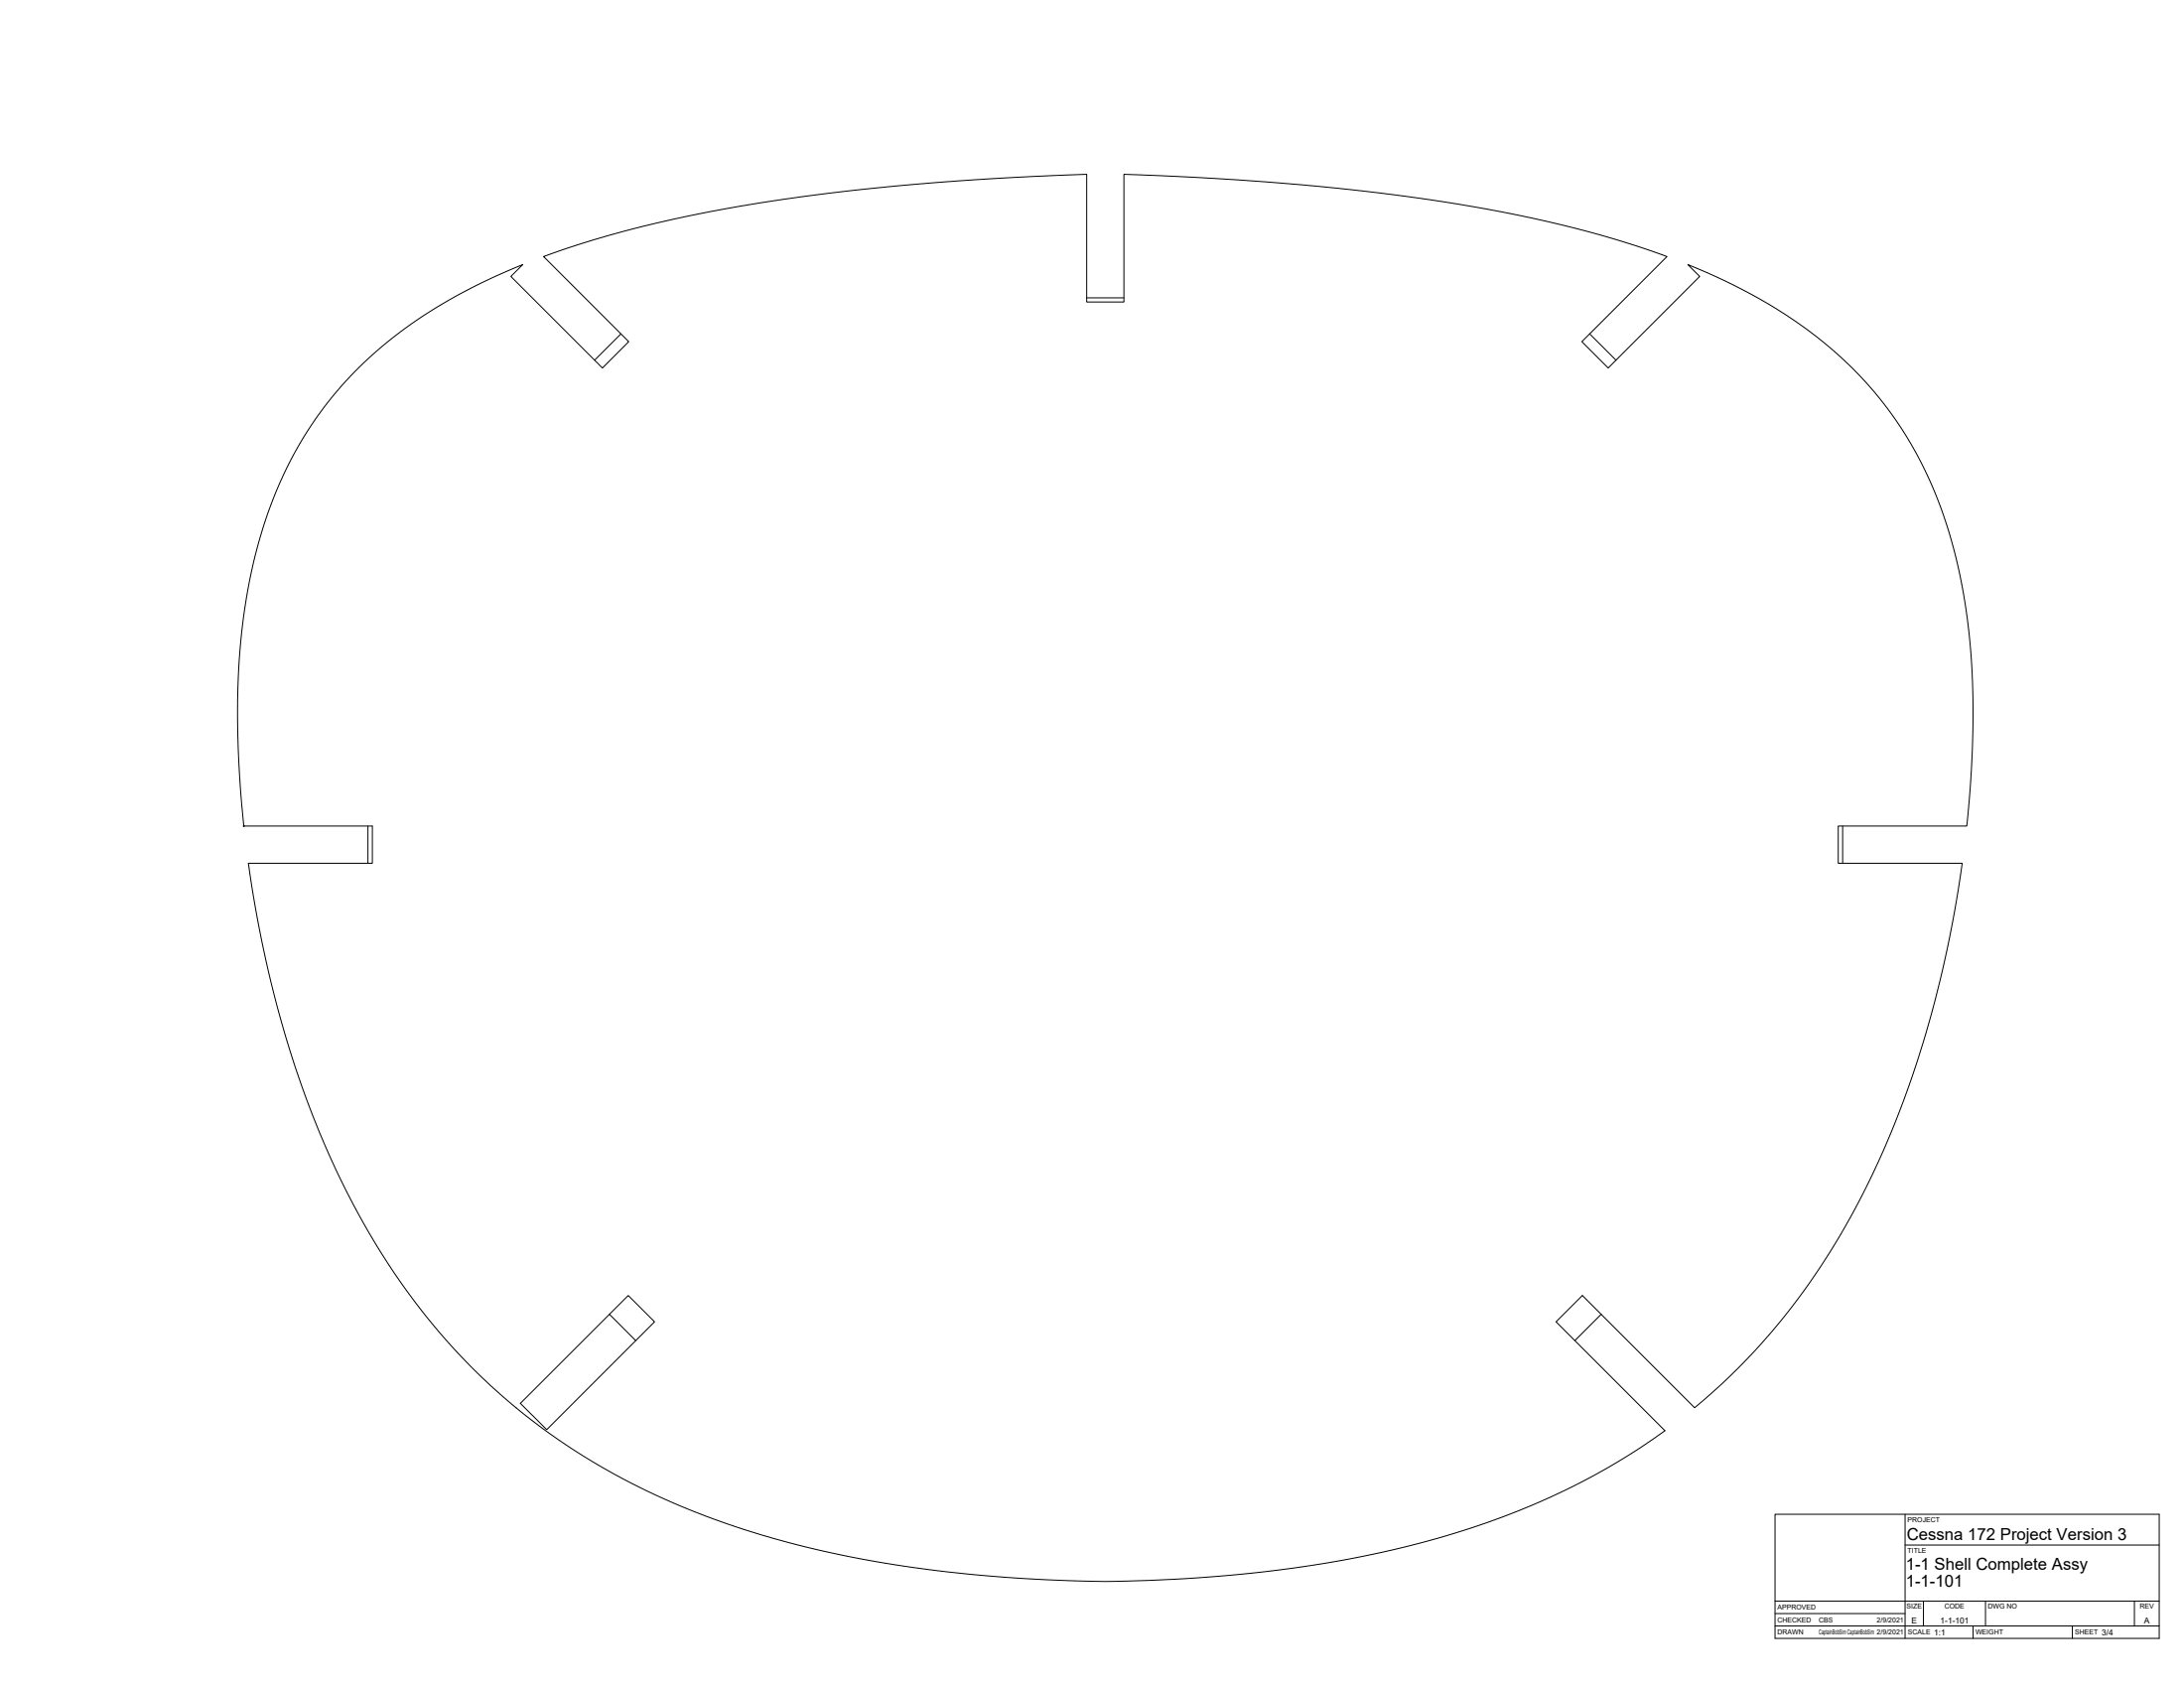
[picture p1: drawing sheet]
<svg xmlns="http://www.w3.org/2000/svg" width="1118mm" height="864mm" viewBox="0 0 1118 864" stroke-linecap="round" stroke-linejoin="round" font-family="sans-serif">
<!-- layer: Visible -->
<path d="M556 152h19M318 171l-14 13M813 171l14 13M188 423v19h3v-19h-66l-3-41v-23v-17a251 251 0 0 1 35-121 212 212 0 0 1 91-77l20-9-7 6 47 47 14-13-44-44 25-8 27-7 33-8 32-5 36-5 38-4 43-3 44-2v66h19v-66l46 2 44 3 35 4 35 5 34 5 30 7 28 8 26 8-44 44 14 13 47-47-6-6 22 10 25 14a201 201 0 0 1 93 138l4 27 2 32-1 30-3 37h-65v19h63l-4 23-4 21-5 24-7 24-7 21-8 22-8 17-10 21a337 337 0 0 1-84 105l-57-57-14 13 56 56-9 6-21 14-29 14-28 12-28 9-31 8-36 6-37 5-37 2a628 628 0 0 1-215-25l-27-10-23-10-23-12-19-12a338 338 0 0 1-120-148l-10-23-9-27a592 592 0 0 1-23-99h61M943 423v19M312 672l13 14M819 672l-13 14M266 718l55-55 14 13-55 55z" fill="none" stroke="#000" stroke-width=".51"/>
<circle cx="125" cy="423" r=".2" fill="#000" stroke="#000" stroke-width=".51"/>
<!-- layer: Titleblock -->
<path d="M908 775h197v63h-197zM975 775v63M975 790h130M908 819h197M984 819v13M1016 819v13M1092 819v13M908 832h197M908 826h67M1010 832v6M1060 832v6" fill="none" stroke="#000" stroke-width=".51"/>
<g font-size="8.5">
<text x="976" y="788">Cessna 172 Project Version 3</text>
<text x="975" y="803">1-1 Shell Complete Assy</text>
<text x="975" y="812">1-1-101</text>
</g>
<g font-size="4.3">
<text x="978" y="831">E</text>
<text x="993" y="831">1-1-101</text>
<text x="1097" y="831">A</text>
<text x="990" y="837">1:1</text>
<text x="1076" y="837">3/4</text>
</g>
<g font-size="3.5">
<text x="976" y="779">PROJECT</text>
<text x="976" y="794">TITLE</text>
<text x="910" y="824">APPROVED</text>
<text x="976" y="823">SIZE</text>
<text x="995" y="823">CODE</text>
<text x="1017" y="823">DWG NO</text>
<text x="1095" y="823">REV</text>
<text x="910" y="830">CHECKED</text>
<text x="931" y="830">CBS</text>
<text x="960" y="830">2/9/2021</text>
<text x="910" y="836">DRAWN</text>
<text x="931" y="836">CaptainBobSim CaptainBobSim 2/9/2021</text>
<text x="976" y="836">SCALE</text>
<text x="1011" y="836">WEIGHT</text>
<text x="1062" y="836">SHEET</text>
</g>
</svg>
